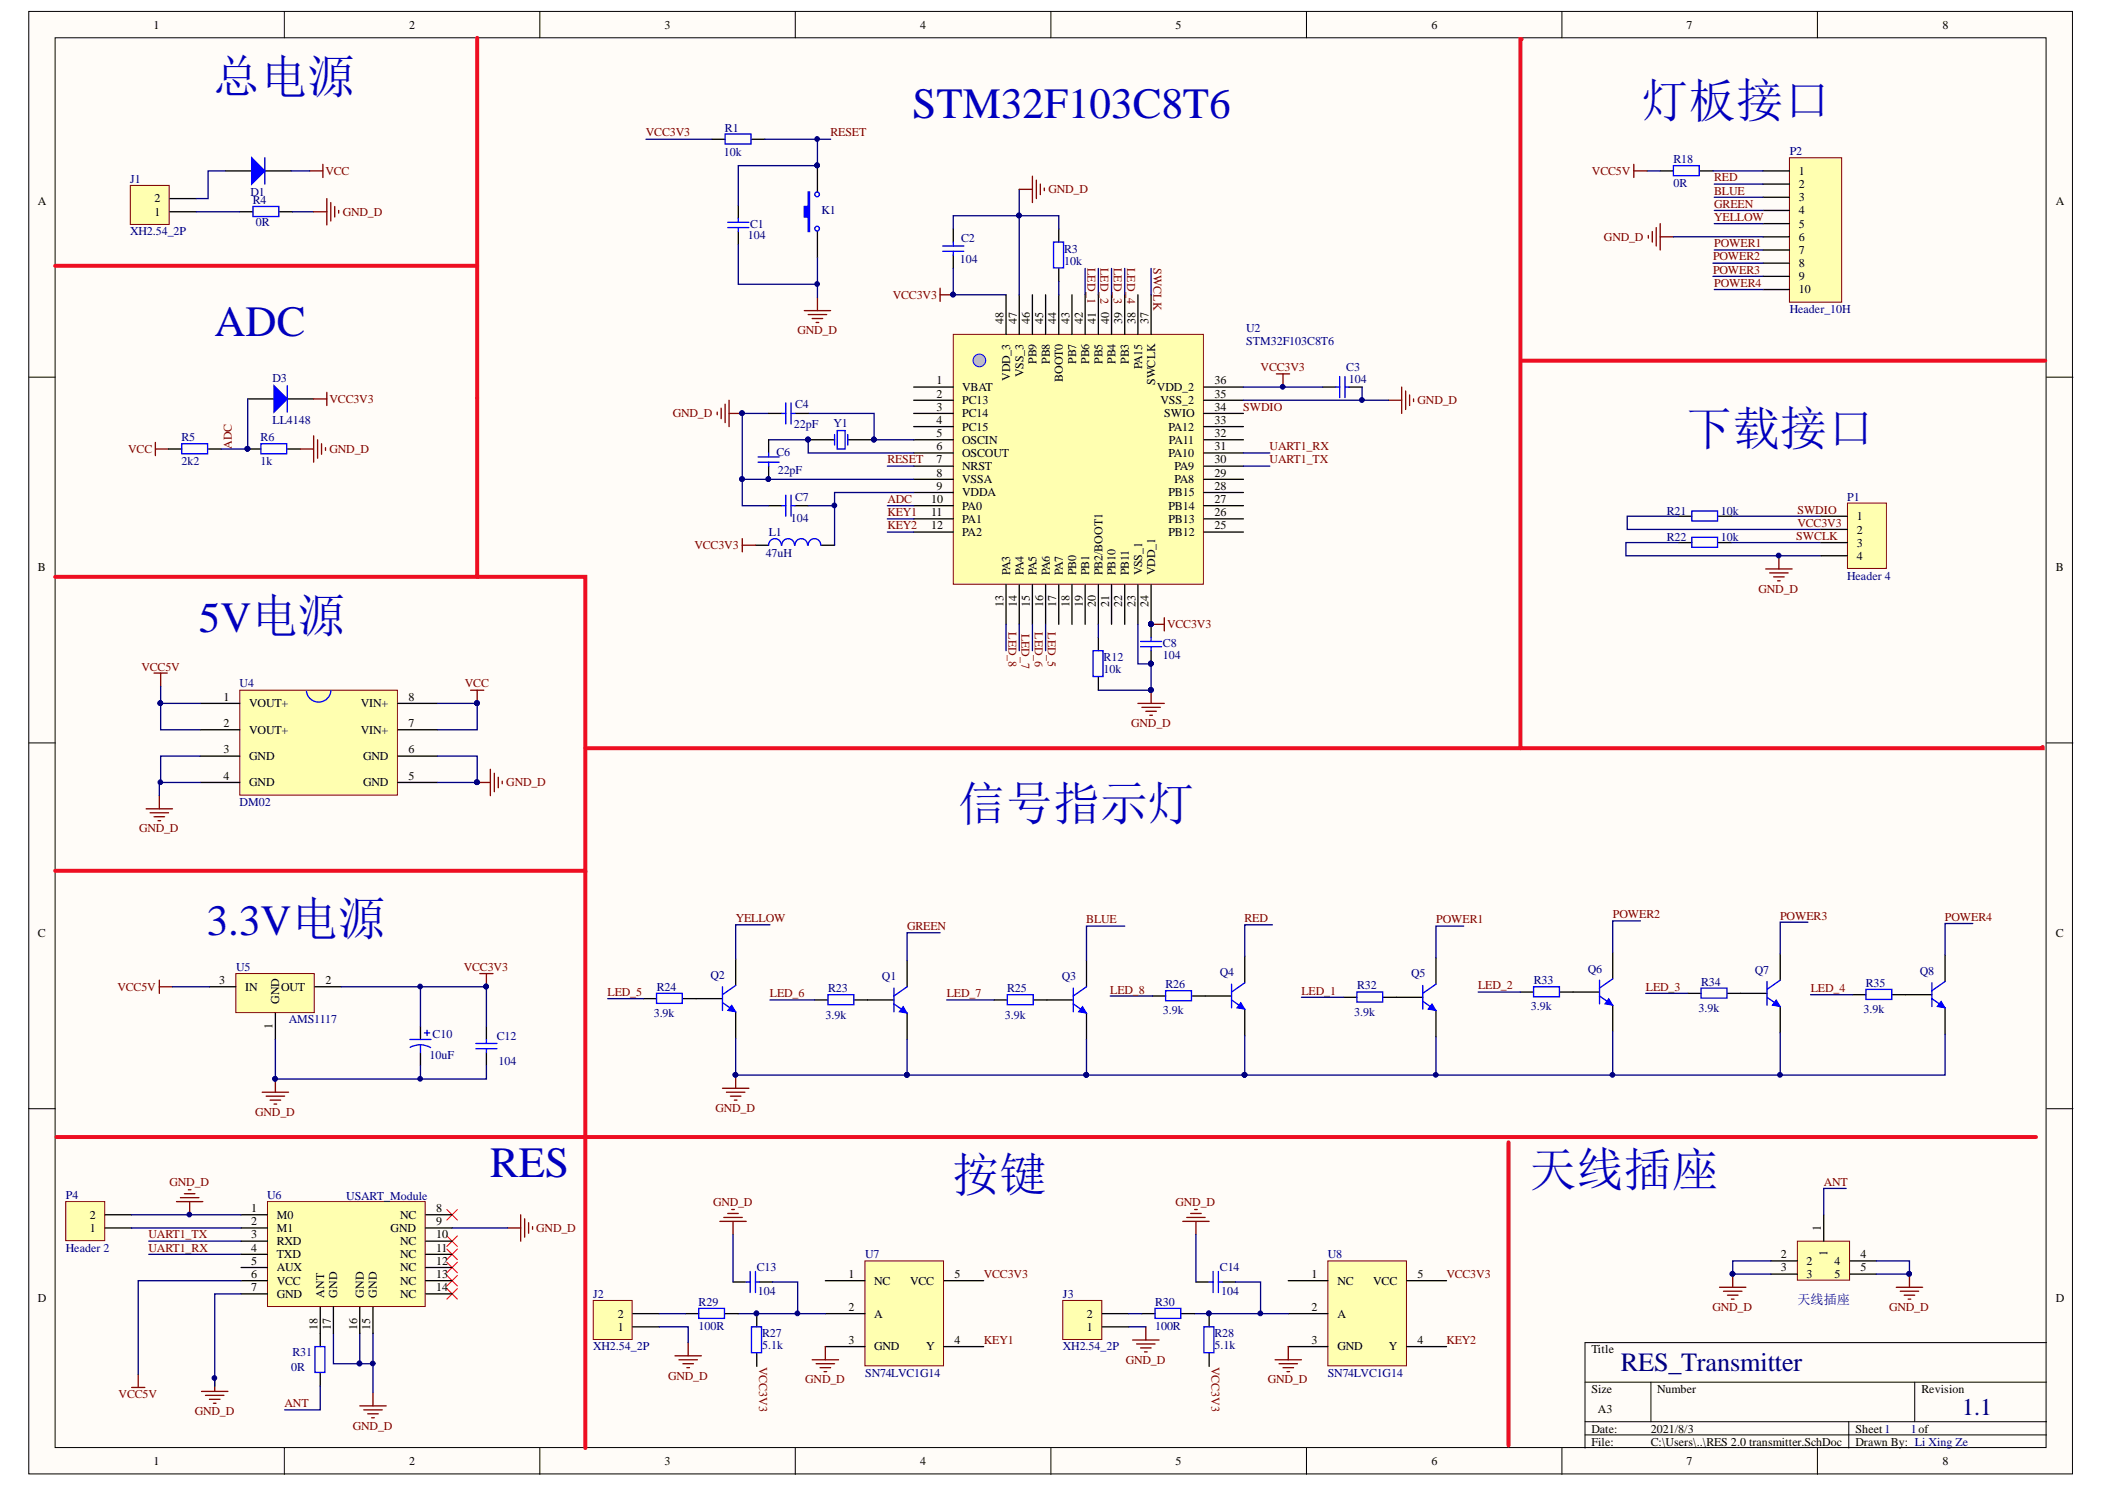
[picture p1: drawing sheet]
# Altium project RES 2.0 transmitter.PrjPCB
1 sheet, 59 parts. Net scope: global (net labels, ports and power ports of the same name join across sheets).
Board file: RES 2.0 transmitter.PcbDoc

## Sheet RES 2.0 transmitter.SchDoc
size A3; DrawnBy: Li Xing Ze

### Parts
C1  value 104  [C 0805]  (hidden comment: Cap vol)
C2  value 104  [C 0805]  (hidden comment: Cap vol)
C3  value 104  [C 0805]  (hidden comment: Cap vol)
C4  value 22pF  [C 0805]  (hidden comment: Cap vol)
C6  value 22pF  [C 0805]  (hidden comment: Cap vol)
C7  value 104  [C 0805]  (hidden comment: Cap vol)
C8  value 104  [C 0805]  (hidden comment: Cap vol)
C10  value 10uF  [CP 3528B]  (hidden comment: Cap vol)
C12  value 104  [C 0805]  (hidden comment: Cap vol)
C13  value 104  [C 0805]  (hidden comment: Cap vol)
C14  value 104  [C 0805]  (hidden comment: Cap vol)
D1  SS14  [DO-214]  (value not drawn)
D3  LL4148  [LL34]
J1  XH2.54_2P  [XH2.54_2P_SMT]
J2  XH2.54_2P  [XH2.54_2P_SMT]
J3  XH2.54_2P  [XH2.54_2P_SMT]
K1  Key  [KEY 3.6*2.5 SMD]  (value not drawn)
L1  value 47uH  [L 0805]  (hidden comment: Inductor)
P1  Header 4  [HDR1X4]
P2  Header_10H  [Header_10H]
P3  天线插座  [ANT]
P4  Header 2  [HDR1X2]
Q1  Model  [SOT23-3]  (value not drawn)
Q2  Model  [SOT23-3]  (value not drawn)
Q3  Model  [SOT23-3]  (value not drawn)
Q4  Model  [SOT23-3]  (value not drawn)
Q5  Model  [SOT23-3]  (value not drawn)
Q6  Model  [SOT23-3]  (value not drawn)
Q7  Model  [SOT23-3]  (value not drawn)
Q8  Model  [SOT23-3]  (value not drawn)
R1  value 10k  [R 0805]  (hidden comment: Res)
R3  value 10k  [R 0805]  (hidden comment: Res)
R4  value 0R  [R 1206]  (hidden comment: Res)
R5  value 2k2  [R 0805]  (hidden comment: Res)
R6  value 1k  [R 0805]  (hidden comment: Res)
R12  value 10k  [R 0805]  (hidden comment: Res)
R18  value 0R  [R 0805]  (hidden comment: Res)
R21  value 10k  [R 0805]  (hidden comment: Res)
R22  value 10k  [R 0805]  (hidden comment: Res)
R23  value 3.9k  [R 0805]  (hidden comment: Res)
R24  value 3.9k  [R 0805]  (hidden comment: Res)
R25  value 3.9k  [R 0805]  (hidden comment: Res)
R26  value 3.9k  [R 0805]  (hidden comment: Res)
R27  value 5.1k  [R 0805]  (hidden comment: Res)
R28  value 5.1k  [R 0805]  (hidden comment: Res)
R29  value 100R  [R 0805]  (hidden comment: Res)
R30  value 100R  [R 0805]  (hidden comment: Res)
R31  value 0R  [R 0805]  (hidden comment: Res2)
R32  value 3.9k  [R 0805]  (hidden comment: Res)
R33  value 3.9k  [R 0805]  (hidden comment: Res)
R34  value 3.9k  [R 0805]  (hidden comment: Res)
R35  value 3.9k  [R 0805]  (hidden comment: Res)
U2  STM32F103C8T6  [LQFP48]
U4  DM02  [DM02]
U5  AMS1117  [SOT223]
U6  USART_Module  [USART_Module]
U7  SN74LVC1G14  [SOT23-5]
U8  SN74LVC1G14  [SOT23-5]
Y1  Freq  [XTAL-5032]  (value not drawn)

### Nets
GND_D: C1.1 C2.2 C3.2 C4.1 C6.1 C7.1 C8.1 C10.2 C12.1 C13.1 C14.1 J2.1 J3.1 K1.1 P1.4 P2.6 P3.2 P3.3 P3.4 P3.5 P4.2 Q1.2(E) Q2.2(E) Q3.2(E) Q4.2(E) Q5.2(E) Q6.2(E) Q7.2(E) Q8.2(E) R3.2 R4.2 R6.1 R12.1 R22.2 U2.8(VSSA) U2.23(VSS_1) U2.35(VSS_2) U2.47(VSS_3) U4.3(GND) U4.4(GND) U4.5(GND) U4.6(GND) U5.1(GND) U6.1(M0) U6.7(GND) U6.9(GND) U6.15(GND) U6.16(GND) U6.17(GND) U7.3(GND) U8.3(GND)
VCC: D1.2(K) R5.2 U4.7(VIN+) U4.8(VIN+)
VCC3V3: C2.1 C3.1 C8.2 C10.1 C12.2 D3.2(K) L1.1 P1.2 R1.2 R21.2 R27.1 R28.1 U2.24(VDD_1) U2.36(VDD_2) U2.48(VDD_3) U5.2(OUT) U7.5(VCC) U8.5(VCC)
VCC5V: R18.2 U4.1(VOUT+) U4.2(VOUT+) U5.3(IN) U6.6(VCC)
ADC: D3.1(A) R5.1 R6.2 U2.10(PA0)
ANT: P3.1 R31.1
BLUE: P2.3 Q3.3(C)
GREEN: P2.4 Q1.3(C)
KEY1: U2.11(PA1) U7.4(Y)
KEY2: U2.12(PA2) U8.4(Y)
LED_1: R32.2 U2.42(PB6)
LED_2: R33.2 U2.41(PB5)
LED_3: R34.2 U2.40(PB4)
LED_4: R35.2 U2.39(PB3)
LED_5: R24.2 U2.16(PA6)
LED_6: R23.2 U2.15(PA5)
LED_7: R25.2 U2.14(PA4)
LED_8: R26.2 U2.13(PA3)
POWER1: P2.7 Q5.3(C)
POWER2: P2.8 Q6.3(C)
POWER3: P2.9 Q7.3(C)
POWER4: P2.10 Q8.3(C)
RED: P2.2 Q4.3(C)
RESET: C1.2 K1.2 R1.1 U2.7(NRST)
SWCLK: P1.3 R22.1 U2.37(SWCLK)
SWDIO: P1.1 R21.1 U2.34(SWIO)
UART1_RX: U2.31(PA10) U6.4(TXD)
UART1_TX: U2.30(PA9) U6.3(RXD)
YELLOW: P2.5 Q2.3(C)
NetC4_2: C4.2 U2.5(OSCIN) Y1.2(OSC2)
NetC6_2: C6.2 U2.6(OSCOUT) Y1.1(OSC1)
NetC7_2: C7.2 L1.2 U2.9(VDDA)
NetC13_2: C13.2 R27.2 R29.1 U7.2(A)
NetC14_2: C14.2 R28.2 R30.1 U8.2(A)
NetD1_1: D1.1(A) J1.2
NetJ1_1: J1.1 R4.1
NetJ2_2: J2.2 R29.2
NetJ3_2: J3.2 R30.2
NetP2_1: P2.1 R18.1
NetP4_1: P4.1 U6.2(M1)
NetQ1_1: Q1.1(B) R23.1
NetQ2_1: Q2.1(B) R24.1
NetQ3_1: Q3.1(B) R25.1
NetQ4_1: Q4.1(B) R26.1
NetQ5_1: Q5.1(B) R32.1
NetQ6_1: Q6.1(B) R33.1
NetQ7_1: Q7.1(B) R34.1
NetQ8_1: Q8.1(B) R35.1
NetR3_1: R3.1 U2.44(BOOT0)
NetR12_2: R12.2 U2.20(PB2/BOOT1)
NetR31_2: R31.2 U6.18(ANT)

Not connected (* = marked no-connect by the designer): U2 1(VBAT) 2(PC13) 3(PC14) 4(PC15) 17(PA7) 18(PB0) 19(PB1) 21(PB10) 22(PB11) 25(PB12) 26(PB13) 27(PB14) 28(PB15) 29(PA8) 32(PA11) 33(PA12) 38(PA15) 43(PB7) 45(PB8) 46(PB9); U6 5(AUX) 8(NC)* 10(NC)* 11(NC)* 12(NC)* 13(NC)* 14(NC)*; U7 1(NC); U8 1(NC)

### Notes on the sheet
- 总电源
- STM32F103C8T6
- (near R18) 灯板接口
- ADC
- 下载接口
- 5V电源
- 信号指示灯
- (near U5) 3.3V电源
- RES
- 按键
- 天线插座
- RES_Transmitter
- 1
- 1.1
